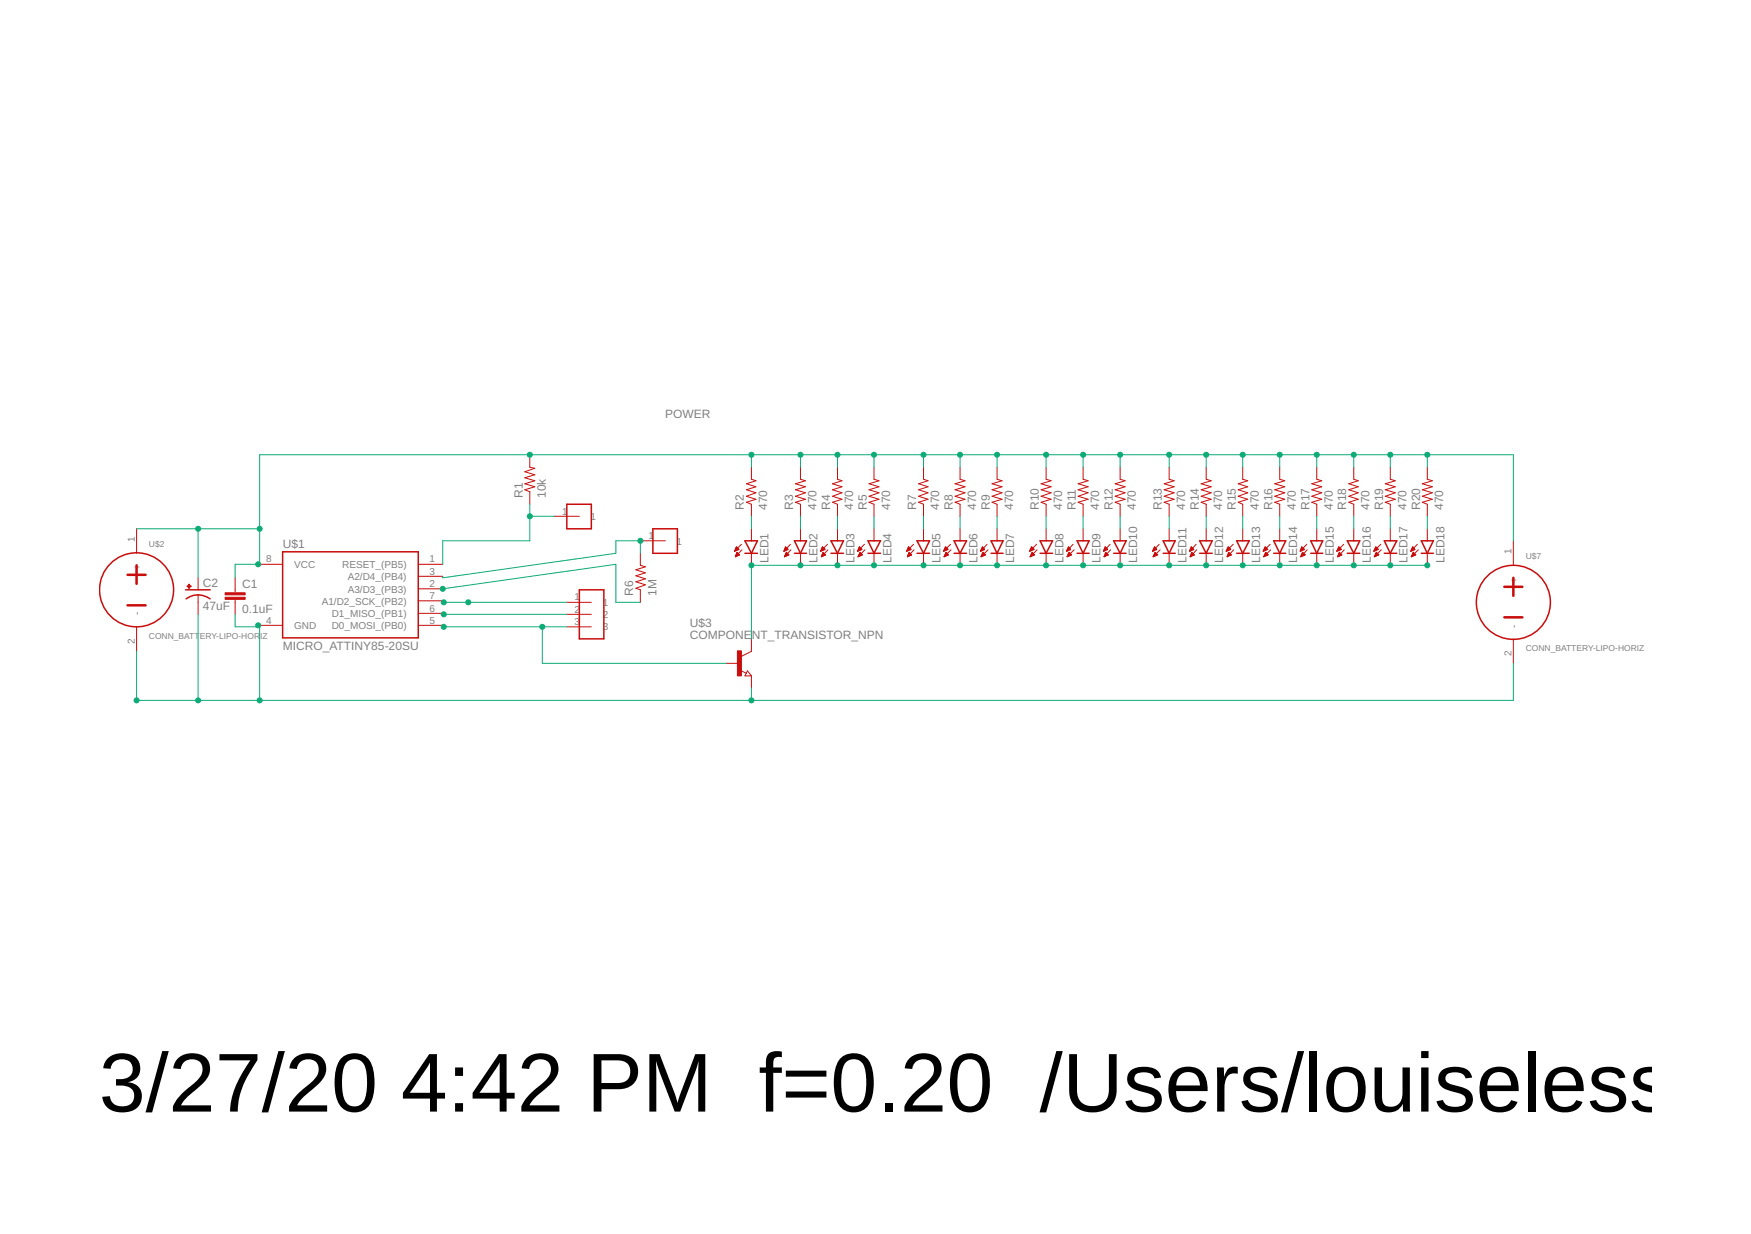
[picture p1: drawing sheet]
<?xml version="1.0" encoding="utf-8"?>
<!DOCTYPE eagle SYSTEM "eagle.dtd">
<eagle version="9.5.2">
<drawing>
<settings>
<setting alwaysvectorfont="no"/>
<setting verticaltext="up"/>
</settings>
<grid distance="0.1" unitdist="inch" unit="inch" style="lines" multiple="1" display="no" altdistance="0.01" altunitdist="inch" altunit="inch"/>
<schematic xreflabel="%F%N/%S.%C%R" xrefpart="/%S.%C%R">
<libraries>
<library name="homemade-hardware">
<symbols>
<symbol name="ATTINY85">
<wire x1="12.7" y1="-7.62" x2="-15.24" y2="-7.62" width="0.254" layer="94"/>
<wire x1="-15.24" y1="-7.62" x2="-15.24" y2="10.16" width="0.254" layer="94"/>
<wire x1="-15.24" y1="10.16" x2="12.7" y2="10.16" width="0.254" layer="94"/>
<wire x1="12.7" y1="10.16" x2="12.7" y2="-7.62" width="0.254" layer="94"/>
<text x="-15.24" y="10.922" size="1.778" layer="95">&gt;NAME</text>
<text x="-15.24" y="-10.16" size="1.778" layer="96">&gt;VALUE</text>
<pin name="A2/D4_(PB4)" x="17.78" y="5.08" length="middle" rot="R180"/>
<pin name="A3/D3_(PB3)" x="17.78" y="2.54" length="middle" rot="R180"/>
<pin name="RESET_(PB5)" x="17.78" y="7.62" length="middle" rot="R180"/>
<pin name="A1/D2_SCK_(PB2)" x="17.78" y="0" length="middle" rot="R180"/>
<pin name="D1_MISO_(PB1)" x="17.78" y="-2.54" length="middle" rot="R180"/>
<pin name="D0_MOSI_(PB0)" x="17.78" y="-5.08" length="middle" rot="R180"/>
<pin name="VCC" x="-20.32" y="7.62" length="middle" direction="pwr"/>
<pin name="GND" x="-20.32" y="-5.08" length="middle" direction="pwr"/>
</symbol>
<symbol name="RESISTOR">
<wire x1="-2.54" y1="0" x2="-2.159" y2="1.016" width="0.1524" layer="94"/>
<wire x1="-2.159" y1="1.016" x2="-1.524" y2="-1.016" width="0.1524" layer="94"/>
<wire x1="-1.524" y1="-1.016" x2="-0.889" y2="1.016" width="0.1524" layer="94"/>
<wire x1="-0.889" y1="1.016" x2="-0.254" y2="-1.016" width="0.1524" layer="94"/>
<wire x1="-0.254" y1="-1.016" x2="0.381" y2="1.016" width="0.1524" layer="94"/>
<wire x1="0.381" y1="1.016" x2="1.016" y2="-1.016" width="0.1524" layer="94"/>
<wire x1="1.016" y1="-1.016" x2="1.651" y2="1.016" width="0.1524" layer="94"/>
<wire x1="1.651" y1="1.016" x2="2.286" y2="-1.016" width="0.1524" layer="94"/>
<wire x1="2.286" y1="-1.016" x2="2.54" y2="0" width="0.1524" layer="94"/>
<text x="-3.81" y="1.4986" size="1.778" layer="95">&gt;NAME</text>
<text x="-3.81" y="-3.302" size="1.778" layer="96">&gt;VALUE</text>
<pin name="2" x="5.08" y="0" visible="off" length="short" direction="pas" swaplevel="1" rot="R180"/>
<pin name="1" x="-5.08" y="0" visible="off" length="short" direction="pas" swaplevel="1"/>
</symbol>
<symbol name="BATTERY">
<pin name="+" x="0" y="12.7" length="middle" rot="R270"/>
<pin name="-" x="0" y="-12.7" length="middle" rot="R90"/>
<circle x="0" y="0" radius="7.62" width="0.254" layer="94"/>
<wire x1="0" y1="5.08" x2="0" y2="1.27" width="0.508" layer="94"/>
<wire x1="-1.905" y1="-3.175" x2="1.905" y2="-3.175" width="0.508" layer="94"/>
<wire x1="-1.905" y1="3.175" x2="1.905" y2="3.175" width="0.508" layer="94"/>
<text x="2.54" y="8.89" size="1.27" layer="95">&gt;NAME</text>
<text x="2.54" y="-10.16" size="1.27" layer="96">&gt;VALUE</text>
</symbol>
<symbol name="CAP">
<wire x1="0" y1="2.54" x2="0" y2="2.032" width="0.1524" layer="94"/>
<wire x1="0" y1="0" x2="0" y2="0.508" width="0.1524" layer="94"/>
<text x="1.524" y="2.921" size="1.778" layer="95">&gt;NAME</text>
<text x="1.524" y="-2.159" size="1.778" layer="96">&gt;VALUE</text>
<rectangle x1="-2.032" y1="0.508" x2="2.032" y2="1.016" layer="94"/>
<rectangle x1="-2.032" y1="1.524" x2="2.032" y2="2.032" layer="94"/>
<pin name="1" x="0" y="5.08" visible="off" length="short" direction="pas" swaplevel="1" rot="R270"/>
<pin name="2" x="0" y="-2.54" visible="off" length="short" direction="pas" swaplevel="1" rot="R90"/>
</symbol>
<symbol name="CAP_POL">
<wire x1="-2.54" y1="0" x2="2.54" y2="0" width="0.254" layer="94"/>
<wire x1="0" y1="-1.016" x2="0" y2="-2.54" width="0.1524" layer="94"/>
<wire x1="0" y1="-1" x2="2.4892" y2="-1.8542" width="0.254" layer="94" curve="-37.878202" cap="flat"/>
<wire x1="-2.4669" y1="-1.8504" x2="0" y2="-1.0161" width="0.254" layer="94" curve="-37.376341" cap="flat"/>
<text x="1.016" y="0.635" size="1.778" layer="95">&gt;NAME</text>
<text x="1.016" y="-4.191" size="1.778" layer="96">&gt;VALUE</text>
<rectangle x1="-2.253" y1="0.668" x2="-1.364" y2="0.795" layer="94"/>
<rectangle x1="-1.872" y1="0.287" x2="-1.745" y2="1.176" layer="94"/>
<pin name="+" x="0" y="2.54" visible="off" length="short" direction="pas" swaplevel="1" rot="R270"/>
<pin name="-" x="0" y="-5.08" visible="off" length="short" direction="pas" swaplevel="1" rot="R90"/>
</symbol>
<symbol name="LED">
<wire x1="1.27" y1="0" x2="0" y2="-2.54" width="0.254" layer="94"/>
<wire x1="0" y1="-2.54" x2="-1.27" y2="0" width="0.254" layer="94"/>
<wire x1="1.27" y1="-2.54" x2="0" y2="-2.54" width="0.254" layer="94"/>
<wire x1="0" y1="-2.54" x2="-1.27" y2="-2.54" width="0.254" layer="94"/>
<wire x1="1.27" y1="0" x2="0" y2="0" width="0.254" layer="94"/>
<wire x1="0" y1="0" x2="-1.27" y2="0" width="0.254" layer="94"/>
<wire x1="-2.032" y1="-0.762" x2="-3.429" y2="-2.159" width="0.1524" layer="94"/>
<wire x1="-1.905" y1="-1.905" x2="-3.302" y2="-3.302" width="0.1524" layer="94"/>
<text x="3.556" y="-4.572" size="1.778" layer="95" rot="R90">&gt;NAME</text>
<text x="5.715" y="-4.572" size="1.778" layer="96" rot="R90">&gt;VALUE</text>
<pin name="C" x="0" y="-5.08" visible="off" length="short" direction="pas" rot="R90"/>
<pin name="A" x="0" y="2.54" visible="off" length="short" direction="pas" rot="R270"/>
<polygon width="0.1524" layer="94">
<vertex x="-3.429" y="-2.159"/>
<vertex x="-3.048" y="-1.27"/>
<vertex x="-2.54" y="-1.778"/>
</polygon>
<polygon width="0.1524" layer="94">
<vertex x="-3.302" y="-3.302"/>
<vertex x="-2.921" y="-2.413"/>
<vertex x="-2.413" y="-2.921"/>
</polygon>
</symbol>
<symbol name="NPN">
<wire x1="2.54" y1="2.54" x2="0.508" y2="1.524" width="0.1524" layer="94"/>
<wire x1="1.778" y1="-1.524" x2="2.54" y2="-2.54" width="0.1524" layer="94"/>
<wire x1="2.54" y1="-2.54" x2="1.27" y2="-2.54" width="0.1524" layer="94"/>
<wire x1="1.27" y1="-2.54" x2="1.778" y2="-1.524" width="0.1524" layer="94"/>
<wire x1="1.54" y1="-2.0399" x2="0.3081" y2="-1.4239" width="0.1524" layer="94"/>
<text x="-10.16" y="7.62" size="1.778" layer="95">&gt;NAME</text>
<text x="-10.16" y="5.08" size="1.778" layer="96">&gt;VALUE</text>
<rectangle x1="-0.254" y1="-2.54" x2="0.508" y2="2.54" layer="94"/>
<pin name="B" x="-2.54" y="0" visible="off" length="short" direction="pas"/>
<pin name="E" x="2.54" y="-5.08" visible="off" length="short" direction="pas" rot="R90"/>
<pin name="C" x="2.54" y="5.08" visible="off" length="short" direction="pas" rot="R270"/>
</symbol>
<symbol name="HEADER-1">
<pin name="1" x="5.08" y="0" length="middle" rot="R180"/>
<wire x1="2.54" y1="2.54" x2="-2.54" y2="2.54" width="0.254" layer="94"/>
<wire x1="-2.54" y1="2.54" x2="-2.54" y2="-2.54" width="0.254" layer="94"/>
<wire x1="-2.54" y1="-2.54" x2="2.54" y2="-2.54" width="0.254" layer="94"/>
<wire x1="2.54" y1="-2.54" x2="2.54" y2="2.54" width="0.254" layer="94"/>
</symbol>
<symbol name="HEADER-3">
<pin name="1" x="5.08" y="0" length="middle" rot="R180"/>
<pin name="2" x="5.08" y="2.54" length="middle" rot="R180"/>
<pin name="3" x="5.08" y="5.08" length="middle" rot="R180"/>
<wire x1="2.54" y1="7.62" x2="-2.54" y2="7.62" width="0.254" layer="94"/>
<wire x1="-2.54" y1="7.62" x2="-2.54" y2="-2.54" width="0.254" layer="94"/>
<wire x1="-2.54" y1="-2.54" x2="2.54" y2="-2.54" width="0.254" layer="94"/>
<wire x1="2.54" y1="-2.54" x2="2.54" y2="7.62" width="0.254" layer="94"/>
</symbol>
</symbols>
<devicesets>
<deviceset name="MICRO_ATTINY85">
<gates>
<gate name="G$1" symbol="ATTINY85" x="0" y="0"/>
</gates>
<devices>
<device name="-20SU" package="SOIC8">
<connects>
<connect gate="G$1" pin="A1/D2_SCK_(PB2)" pad="7"/>
<connect gate="G$1" pin="A2/D4_(PB4)" pad="3"/>
<connect gate="G$1" pin="A3/D3_(PB3)" pad="2"/>
<connect gate="G$1" pin="D0_MOSI_(PB0)" pad="5"/>
<connect gate="G$1" pin="D1_MISO_(PB1)" pad="6"/>
<connect gate="G$1" pin="GND" pad="4"/>
<connect gate="G$1" pin="RESET_(PB5)" pad="1"/>
<connect gate="G$1" pin="VCC" pad="8"/>
</connects>
<technologies>
<technology name=""/>
</technologies>
</device>
</devices>
</deviceset>
<deviceset name="COMPONENT_RESISTOR" prefix="R" uservalue="yes">
<gates>
<gate name="G$1" symbol="RESISTOR" x="0" y="0"/>
</gates>
<devices>
<device name="-0603" package="0603-RES">
<connects>
<connect gate="G$1" pin="1" pad="1"/>
<connect gate="G$1" pin="2" pad="2"/>
</connects>
<technologies>
<technology name=""/>
</technologies>
</device>
<device name="-0805" package="0805">
<connects>
<connect gate="G$1" pin="1" pad="1"/>
<connect gate="G$1" pin="2" pad="2"/>
</connects>
<technologies>
<technology name=""/>
</technologies>
</device>
</devices>
</deviceset>
<deviceset name="CONN_BATTERY">
<gates>
<gate name="G$1" symbol="BATTERY" x="0" y="0"/>
</gates>
<devices>
<device name="-COIN" package="CR2032-SMD">
<connects>
<connect gate="G$1" pin="+" pad="+1 +2"/>
<connect gate="G$1" pin="-" pad="-"/>
</connects>
<technologies>
<technology name="">
<attribute name="PN" value="BAT-HLD-001-TR" constant="no"/>
</technology>
</technologies>
</device>
<device name="-LIPO-HORIZ" package="JST-PH-2-SMT-RA">
<connects>
<connect gate="G$1" pin="+" pad="1"/>
<connect gate="G$1" pin="-" pad="2"/>
</connects>
<technologies>
<technology name=""/>
</technologies>
</device>
</devices>
</deviceset>
<deviceset name="COMPONENT_CAP" prefix="C" uservalue="yes">
<gates>
<gate name="G$1" symbol="CAP" x="0" y="0"/>
</gates>
<devices>
<device name="0603-CAP" package="0603-CAP">
<connects>
<connect gate="G$1" pin="1" pad="1"/>
<connect gate="G$1" pin="2" pad="2"/>
</connects>
<technologies>
<technology name=""/>
</technologies>
</device>
<device name="-0805" package="0805">
<connects>
<connect gate="G$1" pin="1" pad="1"/>
<connect gate="G$1" pin="2" pad="2"/>
</connects>
<technologies>
<technology name=""/>
</technologies>
</device>
</devices>
</deviceset>
<deviceset name="COMPONENT_CAP_POL" prefix="C" uservalue="yes">
<gates>
<gate name="G$1" symbol="CAP_POL" x="0" y="0"/>
</gates>
<devices>
<device name="-6.3MM" package="CAP_RADIAL_CAN_10MM">
<connects>
<connect gate="G$1" pin="+" pad="+"/>
<connect gate="G$1" pin="-" pad="-"/>
</connects>
<technologies>
<technology name=""/>
</technologies>
</device>
<device name="-10MM" package="CAP_RADIAL_CAN_8MM">
<connects>
<connect gate="G$1" pin="+" pad="+"/>
<connect gate="G$1" pin="-" pad="-"/>
</connects>
<technologies>
<technology name=""/>
</technologies>
</device>
<device name="-8MM" package="CAP_RADIAL_CAN_6.3MM">
<connects>
<connect gate="G$1" pin="+" pad="+"/>
<connect gate="G$1" pin="-" pad="-"/>
</connects>
<technologies>
<technology name=""/>
</technologies>
</device>
</devices>
</deviceset>
<deviceset name="LED" prefix="LED" uservalue="yes">
<gates>
<gate name="G$1" symbol="LED" x="0" y="0"/>
</gates>
<devices>
<device name="0603" package="LED-0603">
<connects>
<connect gate="G$1" pin="A" pad="A"/>
<connect gate="G$1" pin="C" pad="C"/>
</connects>
<technologies>
<technology name=""/>
</technologies>
</device>
<device name="-0805" package="CHIP-LED0805">
<connects>
<connect gate="G$1" pin="A" pad="A"/>
<connect gate="G$1" pin="C" pad="C"/>
</connects>
<technologies>
<technology name=""/>
</technologies>
</device>
</devices>
</deviceset>
<deviceset name="COMPONENT_TRANSISTOR_NPN">
<gates>
<gate name="G$1" symbol="NPN" x="0" y="0"/>
</gates>
<devices>
<device name="" package="SOT23">
<connects>
<connect gate="G$1" pin="B" pad="1"/>
<connect gate="G$1" pin="C" pad="3"/>
<connect gate="G$1" pin="E" pad="2"/>
</connects>
<technologies>
<technology name="">
<attribute name="PN" value="BSS806NH6327XTSA1" constant="no"/>
</technology>
</technologies>
</device>
</devices>
</deviceset>
<deviceset name="HEADER-1">
<gates>
<gate name="G$1" symbol="HEADER-1" x="0" y="0"/>
</gates>
<devices>
<device name="-DIP" package="HEADER-1-DIP">
<connects>
<connect gate="G$1" pin="1" pad="1"/>
</connects>
<technologies>
<technology name=""/>
</technologies>
</device>
<device name="-TESTPOINT" package="TESTPOINT-1">
<connects>
<connect gate="G$1" pin="1" pad="1"/>
</connects>
<technologies>
<technology name=""/>
</technologies>
</device>
<device name="-HORIZONTAL" package="HEADER-1-HORIZONTAL">
<connects>
<connect gate="G$1" pin="1" pad="1"/>
</connects>
<technologies>
<technology name=""/>
</technologies>
</device>
</devices>
</deviceset>
<deviceset name="HEADER-3">
<gates>
<gate name="G$1" symbol="HEADER-3" x="0" y="0"/>
</gates>
<devices>
<device name="-DIP" package="HEADER-3-DIP">
<connects>
<connect gate="G$1" pin="1" pad="1"/>
<connect gate="G$1" pin="2" pad="2"/>
<connect gate="G$1" pin="3" pad="3"/>
</connects>
<technologies>
<technology name=""/>
</technologies>
</device>
<device name="-TESTPOINT" package="TESTPOINT-3">
<connects>
<connect gate="G$1" pin="1" pad="1"/>
<connect gate="G$1" pin="2" pad="2"/>
<connect gate="G$1" pin="3" pad="3"/>
</connects>
<technologies>
<technology name=""/>
</technologies>
</device>
<device name="-VERTICAL" package="HEADER-3-VERTICAL">
<connects>
<connect gate="G$1" pin="1" pad="1"/>
<connect gate="G$1" pin="2" pad="2"/>
<connect gate="G$1" pin="3" pad="3"/>
</connects>
<technologies>
<technology name=""/>
</technologies>
</device>
<device name="-HORIZONTAL" package="HEADER-3-HORIZONTAL">
<connects>
<connect gate="G$1" pin="1" pad="1"/>
<connect gate="G$1" pin="2" pad="2"/>
<connect gate="G$1" pin="3" pad="3"/>
</connects>
<technologies>
<technology name=""/>
</technologies>
</device>
</devices>
</deviceset>
</devicesets>
</library>
</libraries>
<attributes>
</attributes>
<variantdefs>
</variantdefs>
<classes>
<class number="0" name="default" width="0" drill="0">
</class>
</classes>
<parts>
<part name="U$1" library="homemade-hardware" deviceset="MICRO_ATTINY85" device="-20SU"/>
<part name="R1" library="homemade-hardware" deviceset="COMPONENT_RESISTOR" device="-0805" value="10k"/>
<part name="U$2" library="homemade-hardware" deviceset="CONN_BATTERY" device="-LIPO-HORIZ"/>
<part name="C1" library="homemade-hardware" deviceset="COMPONENT_CAP" device="-0805" value="0.1uF"/>
<part name="C2" library="homemade-hardware" deviceset="COMPONENT_CAP_POL" device="-10MM" value="47uF"/>
<part name="LED1" library="homemade-hardware" deviceset="LED" device="-0805"/>
<part name="R2" library="homemade-hardware" deviceset="COMPONENT_RESISTOR" device="-0805" value="470"/>
<part name="U$3" library="homemade-hardware" deviceset="COMPONENT_TRANSISTOR_NPN" device=""/>
<part name="R3" library="homemade-hardware" deviceset="COMPONENT_RESISTOR" device="-0805" value="470"/>
<part name="R4" library="homemade-hardware" deviceset="COMPONENT_RESISTOR" device="-0805" value="470"/>
<part name="R5" library="homemade-hardware" deviceset="COMPONENT_RESISTOR" device="-0805" value="470"/>
<part name="LED2" library="homemade-hardware" deviceset="LED" device="-0805"/>
<part name="LED3" library="homemade-hardware" deviceset="LED" device="-0805"/>
<part name="LED4" library="homemade-hardware" deviceset="LED" device="-0805"/>
<part name="R6" library="homemade-hardware" deviceset="COMPONENT_RESISTOR" device="-0805" value="1M"/>
<part name="U$4" library="homemade-hardware" deviceset="HEADER-1" device="-TESTPOINT"/>
<part name="U$5" library="homemade-hardware" deviceset="HEADER-1" device="-TESTPOINT"/>
<part name="U$6" library="homemade-hardware" deviceset="HEADER-3" device="-TESTPOINT"/>
<part name="R7" library="homemade-hardware" deviceset="COMPONENT_RESISTOR" device="-0805" value="470"/>
<part name="R8" library="homemade-hardware" deviceset="COMPONENT_RESISTOR" device="-0805" value="470"/>
<part name="R9" library="homemade-hardware" deviceset="COMPONENT_RESISTOR" device="-0805" value="470"/>
<part name="LED5" library="homemade-hardware" deviceset="LED" device="-0805"/>
<part name="LED6" library="homemade-hardware" deviceset="LED" device="-0805"/>
<part name="LED7" library="homemade-hardware" deviceset="LED" device="-0805"/>
<part name="R10" library="homemade-hardware" deviceset="COMPONENT_RESISTOR" device="-0805" value="470"/>
<part name="R11" library="homemade-hardware" deviceset="COMPONENT_RESISTOR" device="-0805" value="470"/>
<part name="R12" library="homemade-hardware" deviceset="COMPONENT_RESISTOR" device="-0805" value="470"/>
<part name="LED8" library="homemade-hardware" deviceset="LED" device="-0805"/>
<part name="LED9" library="homemade-hardware" deviceset="LED" device="-0805"/>
<part name="LED10" library="homemade-hardware" deviceset="LED" device="-0805"/>
<part name="R13" library="homemade-hardware" deviceset="COMPONENT_RESISTOR" device="-0805" value="470"/>
<part name="R14" library="homemade-hardware" deviceset="COMPONENT_RESISTOR" device="-0805" value="470"/>
<part name="R15" library="homemade-hardware" deviceset="COMPONENT_RESISTOR" device="-0805" value="470"/>
<part name="LED11" library="homemade-hardware" deviceset="LED" device="-0805"/>
<part name="LED12" library="homemade-hardware" deviceset="LED" device="-0805"/>
<part name="LED13" library="homemade-hardware" deviceset="LED" device="-0805"/>
<part name="U$7" library="homemade-hardware" deviceset="CONN_BATTERY" device="-LIPO-HORIZ"/>
<part name="R16" library="homemade-hardware" deviceset="COMPONENT_RESISTOR" device="-0805" value="470"/>
<part name="LED14" library="homemade-hardware" deviceset="LED" device="-0805"/>
<part name="R17" library="homemade-hardware" deviceset="COMPONENT_RESISTOR" device="-0805" value="470"/>
<part name="LED15" library="homemade-hardware" deviceset="LED" device="-0805"/>
<part name="R18" library="homemade-hardware" deviceset="COMPONENT_RESISTOR" device="-0805" value="470"/>
<part name="LED16" library="homemade-hardware" deviceset="LED" device="-0805"/>
<part name="R19" library="homemade-hardware" deviceset="COMPONENT_RESISTOR" device="-0805" value="470"/>
<part name="LED17" library="homemade-hardware" deviceset="LED" device="-0805"/>
<part name="R20" library="homemade-hardware" deviceset="COMPONENT_RESISTOR" device="-0805" value="470"/>
<part name="LED18" library="homemade-hardware" deviceset="LED" device="-0805"/>
</parts>
<sheets>
<sheet>
<plain>
</plain>
<instances>
<instance part="U$1" gate="G$1" x="9.906" y="122.174" smashed="yes">
<attribute name="NAME" x="-5.334" y="133.096" size="1.778" layer="95"/>
<attribute name="VALUE" x="-5.334" y="112.014" size="1.778" layer="96"/>
</instance>
<instance part="R1" gate="G$1" x="45.72" y="147.32" smashed="yes" rot="R90">
<attribute name="NAME" x="44.2214" y="143.51" size="1.778" layer="95" rot="R90"/>
<attribute name="VALUE" x="49.022" y="143.51" size="1.778" layer="96" rot="R90"/>
</instance>
<instance part="U$2" gate="G$1" x="-35.56" y="124.46" smashed="yes">
<attribute name="NAME" x="-33.02" y="133.35" size="1.27" layer="95"/>
<attribute name="VALUE" x="-33.02" y="114.3" size="1.27" layer="96"/>
</instance>
<instance part="C1" gate="G$1" x="-15.24" y="121.92" smashed="yes">
<attribute name="NAME" x="-13.716" y="124.841" size="1.778" layer="95"/>
<attribute name="VALUE" x="-13.716" y="119.761" size="1.778" layer="96"/>
</instance>
<instance part="C2" gate="G$1" x="-22.86" y="124.46" smashed="yes">
<attribute name="NAME" x="-21.844" y="125.095" size="1.778" layer="95"/>
<attribute name="VALUE" x="-21.844" y="120.269" size="1.778" layer="96"/>
</instance>
<instance part="LED1" gate="G$1" x="91.44" y="134.62" smashed="yes">
<attribute name="NAME" x="94.996" y="130.048" size="1.778" layer="95" rot="R90"/>
<attribute name="VALUE" x="97.155" y="130.048" size="1.778" layer="96" rot="R90"/>
</instance>
<instance part="R2" gate="G$1" x="91.44" y="144.78" smashed="yes" rot="R90">
<attribute name="NAME" x="89.9414" y="140.97" size="1.778" layer="95" rot="R90"/>
<attribute name="VALUE" x="94.742" y="140.97" size="1.778" layer="96" rot="R90"/>
</instance>
<instance part="U$3" gate="G$1" x="88.9" y="109.22" smashed="yes">
<attribute name="NAME" x="78.74" y="116.84" size="1.778" layer="95"/>
<attribute name="VALUE" x="78.74" y="114.3" size="1.778" layer="96"/>
</instance>
<instance part="R3" gate="G$1" x="101.6" y="144.78" smashed="yes" rot="R90">
<attribute name="NAME" x="100.1014" y="140.97" size="1.778" layer="95" rot="R90"/>
<attribute name="VALUE" x="104.902" y="140.97" size="1.778" layer="96" rot="R90"/>
</instance>
<instance part="R4" gate="G$1" x="109.22" y="144.78" smashed="yes" rot="R90">
<attribute name="NAME" x="107.7214" y="140.97" size="1.778" layer="95" rot="R90"/>
<attribute name="VALUE" x="112.522" y="140.97" size="1.778" layer="96" rot="R90"/>
</instance>
<instance part="R5" gate="G$1" x="116.84" y="144.78" smashed="yes" rot="R90">
<attribute name="NAME" x="115.3414" y="140.97" size="1.778" layer="95" rot="R90"/>
<attribute name="VALUE" x="120.142" y="140.97" size="1.778" layer="96" rot="R90"/>
</instance>
<instance part="LED2" gate="G$1" x="101.6" y="134.62" smashed="yes">
<attribute name="NAME" x="105.156" y="130.048" size="1.778" layer="95" rot="R90"/>
<attribute name="VALUE" x="107.315" y="130.048" size="1.778" layer="96" rot="R90"/>
</instance>
<instance part="LED3" gate="G$1" x="109.22" y="134.62" smashed="yes">
<attribute name="NAME" x="112.776" y="130.048" size="1.778" layer="95" rot="R90"/>
<attribute name="VALUE" x="114.935" y="130.048" size="1.778" layer="96" rot="R90"/>
</instance>
<instance part="LED4" gate="G$1" x="116.84" y="134.62" smashed="yes">
<attribute name="NAME" x="120.396" y="130.048" size="1.778" layer="95" rot="R90"/>
<attribute name="VALUE" x="122.555" y="130.048" size="1.778" layer="96" rot="R90"/>
</instance>
<instance part="R6" gate="G$1" x="68.58" y="127" smashed="yes" rot="R90">
<attribute name="NAME" x="67.0814" y="123.19" size="1.778" layer="95" rot="R90"/>
<attribute name="VALUE" x="71.882" y="123.19" size="1.778" layer="96" rot="R90"/>
</instance>
<instance part="U$4" gate="G$1" x="73.66" y="134.62" smashed="yes" rot="R180"/>
<instance part="U$5" gate="G$1" x="55.88" y="139.7" smashed="yes" rot="R180"/>
<instance part="U$6" gate="G$1" x="58.42" y="121.92" smashed="yes" rot="R180"/>
<instance part="R7" gate="G$1" x="127" y="144.78" smashed="yes" rot="R90">
<attribute name="NAME" x="125.5014" y="140.97" size="1.778" layer="95" rot="R90"/>
<attribute name="VALUE" x="130.302" y="140.97" size="1.778" layer="96" rot="R90"/>
</instance>
<instance part="R8" gate="G$1" x="134.62" y="144.78" smashed="yes" rot="R90">
<attribute name="NAME" x="133.1214" y="140.97" size="1.778" layer="95" rot="R90"/>
<attribute name="VALUE" x="137.922" y="140.97" size="1.778" layer="96" rot="R90"/>
</instance>
<instance part="R9" gate="G$1" x="142.24" y="144.78" smashed="yes" rot="R90">
<attribute name="NAME" x="140.7414" y="140.97" size="1.778" layer="95" rot="R90"/>
<attribute name="VALUE" x="145.542" y="140.97" size="1.778" layer="96" rot="R90"/>
</instance>
<instance part="LED5" gate="G$1" x="127" y="134.62" smashed="yes">
<attribute name="NAME" x="130.556" y="130.048" size="1.778" layer="95" rot="R90"/>
<attribute name="VALUE" x="132.715" y="130.048" size="1.778" layer="96" rot="R90"/>
</instance>
<instance part="LED6" gate="G$1" x="134.62" y="134.62" smashed="yes">
<attribute name="NAME" x="138.176" y="130.048" size="1.778" layer="95" rot="R90"/>
<attribute name="VALUE" x="140.335" y="130.048" size="1.778" layer="96" rot="R90"/>
</instance>
<instance part="LED7" gate="G$1" x="142.24" y="134.62" smashed="yes">
<attribute name="NAME" x="145.796" y="130.048" size="1.778" layer="95" rot="R90"/>
<attribute name="VALUE" x="147.955" y="130.048" size="1.778" layer="96" rot="R90"/>
</instance>
<instance part="R10" gate="G$1" x="152.4" y="144.78" smashed="yes" rot="R90">
<attribute name="NAME" x="150.9014" y="140.97" size="1.778" layer="95" rot="R90"/>
<attribute name="VALUE" x="155.702" y="140.97" size="1.778" layer="96" rot="R90"/>
</instance>
<instance part="R11" gate="G$1" x="160.02" y="144.78" smashed="yes" rot="R90">
<attribute name="NAME" x="158.5214" y="140.97" size="1.778" layer="95" rot="R90"/>
<attribute name="VALUE" x="163.322" y="140.97" size="1.778" layer="96" rot="R90"/>
</instance>
<instance part="R12" gate="G$1" x="167.64" y="144.78" smashed="yes" rot="R90">
<attribute name="NAME" x="166.1414" y="140.97" size="1.778" layer="95" rot="R90"/>
<attribute name="VALUE" x="170.942" y="140.97" size="1.778" layer="96" rot="R90"/>
</instance>
<instance part="LED8" gate="G$1" x="152.4" y="134.62" smashed="yes">
<attribute name="NAME" x="155.956" y="130.048" size="1.778" layer="95" rot="R90"/>
<attribute name="VALUE" x="158.115" y="130.048" size="1.778" layer="96" rot="R90"/>
</instance>
<instance part="LED9" gate="G$1" x="160.02" y="134.62" smashed="yes">
<attribute name="NAME" x="163.576" y="130.048" size="1.778" layer="95" rot="R90"/>
<attribute name="VALUE" x="165.735" y="130.048" size="1.778" layer="96" rot="R90"/>
</instance>
<instance part="LED10" gate="G$1" x="167.64" y="134.62" smashed="yes">
<attribute name="NAME" x="171.196" y="130.048" size="1.778" layer="95" rot="R90"/>
<attribute name="VALUE" x="173.355" y="130.048" size="1.778" layer="96" rot="R90"/>
</instance>
<instance part="R13" gate="G$1" x="177.8" y="144.78" smashed="yes" rot="R90">
<attribute name="NAME" x="176.3014" y="140.97" size="1.778" layer="95" rot="R90"/>
<attribute name="VALUE" x="181.102" y="140.97" size="1.778" layer="96" rot="R90"/>
</instance>
<instance part="R14" gate="G$1" x="185.42" y="144.78" smashed="yes" rot="R90">
<attribute name="NAME" x="183.9214" y="140.97" size="1.778" layer="95" rot="R90"/>
<attribute name="VALUE" x="188.722" y="140.97" size="1.778" layer="96" rot="R90"/>
</instance>
<instance part="R15" gate="G$1" x="193.04" y="144.78" smashed="yes" rot="R90">
<attribute name="NAME" x="191.5414" y="140.97" size="1.778" layer="95" rot="R90"/>
<attribute name="VALUE" x="196.342" y="140.97" size="1.778" layer="96" rot="R90"/>
</instance>
<instance part="LED11" gate="G$1" x="177.8" y="134.62" smashed="yes">
<attribute name="NAME" x="181.356" y="130.048" size="1.778" layer="95" rot="R90"/>
<attribute name="VALUE" x="183.515" y="130.048" size="1.778" layer="96" rot="R90"/>
</instance>
<instance part="LED12" gate="G$1" x="185.42" y="134.62" smashed="yes">
<attribute name="NAME" x="188.976" y="130.048" size="1.778" layer="95" rot="R90"/>
<attribute name="VALUE" x="191.135" y="130.048" size="1.778" layer="96" rot="R90"/>
</instance>
<instance part="LED13" gate="G$1" x="193.04" y="134.62" smashed="yes">
<attribute name="NAME" x="196.596" y="130.048" size="1.778" layer="95" rot="R90"/>
<attribute name="VALUE" x="198.755" y="130.048" size="1.778" layer="96" rot="R90"/>
</instance>
<instance part="U$7" gate="G$1" x="248.92" y="121.92" smashed="yes">
<attribute name="NAME" x="251.46" y="130.81" size="1.27" layer="95"/>
<attribute name="VALUE" x="251.46" y="111.76" size="1.27" layer="96"/>
</instance>
<instance part="R16" gate="G$1" x="200.66" y="144.78" smashed="yes" rot="R90">
<attribute name="NAME" x="199.1614" y="140.97" size="1.778" layer="95" rot="R90"/>
<attribute name="VALUE" x="203.962" y="140.97" size="1.778" layer="96" rot="R90"/>
</instance>
<instance part="LED14" gate="G$1" x="200.66" y="134.62" smashed="yes">
<attribute name="NAME" x="204.216" y="130.048" size="1.778" layer="95" rot="R90"/>
<attribute name="VALUE" x="206.375" y="130.048" size="1.778" layer="96" rot="R90"/>
</instance>
<instance part="R17" gate="G$1" x="208.28" y="144.78" smashed="yes" rot="R90">
<attribute name="NAME" x="206.7814" y="140.97" size="1.778" layer="95" rot="R90"/>
<attribute name="VALUE" x="211.582" y="140.97" size="1.778" layer="96" rot="R90"/>
</instance>
<instance part="LED15" gate="G$1" x="208.28" y="134.62" smashed="yes">
<attribute name="NAME" x="211.836" y="130.048" size="1.778" layer="95" rot="R90"/>
<attribute name="VALUE" x="213.995" y="130.048" size="1.778" layer="96" rot="R90"/>
</instance>
<instance part="R18" gate="G$1" x="215.9" y="144.78" smashed="yes" rot="R90">
<attribute name="NAME" x="214.4014" y="140.97" size="1.778" layer="95" rot="R90"/>
<attribute name="VALUE" x="219.202" y="140.97" size="1.778" layer="96" rot="R90"/>
</instance>
<instance part="LED16" gate="G$1" x="215.9" y="134.62" smashed="yes">
<attribute name="NAME" x="219.456" y="130.048" size="1.778" layer="95" rot="R90"/>
<attribute name="VALUE" x="221.615" y="130.048" size="1.778" layer="96" rot="R90"/>
</instance>
<instance part="R19" gate="G$1" x="223.52" y="144.78" smashed="yes" rot="R90">
<attribute name="NAME" x="222.0214" y="140.97" size="1.778" layer="95" rot="R90"/>
<attribute name="VALUE" x="226.822" y="140.97" size="1.778" layer="96" rot="R90"/>
</instance>
<instance part="LED17" gate="G$1" x="223.52" y="134.62" smashed="yes">
<attribute name="NAME" x="227.076" y="130.048" size="1.778" layer="95" rot="R90"/>
<attribute name="VALUE" x="229.235" y="130.048" size="1.778" layer="96" rot="R90"/>
</instance>
<instance part="R20" gate="G$1" x="231.14" y="144.78" smashed="yes" rot="R90">
<attribute name="NAME" x="229.6414" y="140.97" size="1.778" layer="95" rot="R90"/>
<attribute name="VALUE" x="234.442" y="140.97" size="1.778" layer="96" rot="R90"/>
</instance>
<instance part="LED18" gate="G$1" x="231.14" y="134.62" smashed="yes">
<attribute name="NAME" x="234.696" y="130.048" size="1.778" layer="95" rot="R90"/>
<attribute name="VALUE" x="236.855" y="130.048" size="1.778" layer="96" rot="R90"/>
</instance>
</instances>
<busses>
</busses>
<nets>
<net name="POWER" class="0">
<segment>
<pinref part="R1" gate="G$1" pin="2"/>
<wire x1="45.72" y1="152.4" x2="-10.16" y2="152.4" width="0.1524" layer="91"/>
<pinref part="U$2" gate="G$1" pin="+"/>
<wire x1="-35.56" y1="137.16" x2="-22.86" y2="137.16" width="0.1524" layer="91"/>
<pinref part="U$1" gate="G$1" pin="VCC"/>
<wire x1="-22.86" y1="137.16" x2="-10.16" y2="137.16" width="0.1524" layer="91"/>
<wire x1="-10.16" y1="137.16" x2="-10.16" y2="129.794" width="0.1524" layer="91"/>
<wire x1="-10.16" y1="129.794" x2="-10.414" y2="129.794" width="0.1524" layer="91"/>
<wire x1="-10.16" y1="152.4" x2="-10.16" y2="137.16" width="0.1524" layer="91"/>
<junction x="-10.16" y="137.16"/>
<pinref part="C1" gate="G$1" pin="1"/>
<wire x1="-15.24" y1="127" x2="-15.24" y2="129.794" width="0.1524" layer="91"/>
<wire x1="-15.24" y1="129.794" x2="-10.414" y2="129.794" width="0.1524" layer="91"/>
<junction x="-10.414" y="129.794"/>
<pinref part="C2" gate="G$1" pin="+"/>
<wire x1="-22.86" y1="127" x2="-22.86" y2="137.16" width="0.1524" layer="91"/>
<junction x="-22.86" y="137.16"/>
<junction x="45.72" y="152.4"/>
<wire x1="45.72" y1="152.4" x2="91.44" y2="152.4" width="0.1524" layer="91"/>
<pinref part="R2" gate="G$1" pin="2"/>
<wire x1="91.44" y1="152.4" x2="91.44" y2="149.86" width="0.1524" layer="91"/>
<wire x1="91.44" y1="152.4" x2="101.6" y2="152.4" width="0.1524" layer="91"/>
<junction x="91.44" y="152.4"/>
<pinref part="R5" gate="G$1" pin="2"/>
<wire x1="101.6" y1="152.4" x2="109.22" y2="152.4" width="0.1524" layer="91"/>
<wire x1="109.22" y1="152.4" x2="116.84" y2="152.4" width="0.1524" layer="91"/>
<wire x1="116.84" y1="152.4" x2="116.84" y2="149.86" width="0.1524" layer="91"/>
<pinref part="R4" gate="G$1" pin="2"/>
<wire x1="109.22" y1="149.86" x2="109.22" y2="152.4" width="0.1524" layer="91"/>
<junction x="109.22" y="152.4"/>
<pinref part="R3" gate="G$1" pin="2"/>
<wire x1="101.6" y1="149.86" x2="101.6" y2="152.4" width="0.1524" layer="91"/>
<junction x="101.6" y="152.4"/>
<wire x1="116.84" y1="152.4" x2="127" y2="152.4" width="0.1524" layer="91"/>
<pinref part="R9" gate="G$1" pin="2"/>
<wire x1="127" y1="152.4" x2="134.62" y2="152.4" width="0.1524" layer="91"/>
<wire x1="134.62" y1="152.4" x2="142.24" y2="152.4" width="0.1524" layer="91"/>
<wire x1="142.24" y1="152.4" x2="142.24" y2="149.86" width="0.1524" layer="91"/>
<pinref part="R8" gate="G$1" pin="2"/>
<wire x1="134.62" y1="149.86" x2="134.62" y2="152.4" width="0.1524" layer="91"/>
<junction x="134.62" y="152.4"/>
<pinref part="R7" gate="G$1" pin="2"/>
<wire x1="127" y1="149.86" x2="127" y2="152.4" width="0.1524" layer="91"/>
<junction x="127" y="152.4"/>
<junction x="116.84" y="152.4"/>
<wire x1="142.24" y1="152.4" x2="152.4" y2="152.4" width="0.1524" layer="91"/>
<pinref part="R12" gate="G$1" pin="2"/>
<wire x1="152.4" y1="152.4" x2="160.02" y2="152.4" width="0.1524" layer="91"/>
<wire x1="160.02" y1="152.4" x2="167.64" y2="152.4" width="0.1524" layer="91"/>
<wire x1="167.64" y1="152.4" x2="167.64" y2="149.86" width="0.1524" layer="91"/>
<pinref part="R11" gate="G$1" pin="2"/>
<wire x1="160.02" y1="149.86" x2="160.02" y2="152.4" width="0.1524" layer="91"/>
<junction x="160.02" y="152.4"/>
<pinref part="R10" gate="G$1" pin="2"/>
<wire x1="152.4" y1="149.86" x2="152.4" y2="152.4" width="0.1524" layer="91"/>
<junction x="152.4" y="152.4"/>
<junction x="142.24" y="152.4"/>
<wire x1="167.64" y1="152.4" x2="177.8" y2="152.4" width="0.1524" layer="91"/>
<pinref part="R15" gate="G$1" pin="2"/>
<wire x1="177.8" y1="152.4" x2="185.42" y2="152.4" width="0.1524" layer="91"/>
<wire x1="185.42" y1="152.4" x2="193.04" y2="152.4" width="0.1524" layer="91"/>
<wire x1="193.04" y1="152.4" x2="193.04" y2="149.86" width="0.1524" layer="91"/>
<pinref part="R14" gate="G$1" pin="2"/>
<wire x1="185.42" y1="149.86" x2="185.42" y2="152.4" width="0.1524" layer="91"/>
<junction x="185.42" y="152.4"/>
<pinref part="R13" gate="G$1" pin="2"/>
<wire x1="177.8" y1="149.86" x2="177.8" y2="152.4" width="0.1524" layer="91"/>
<junction x="177.8" y="152.4"/>
<junction x="167.64" y="152.4"/>
<junction x="193.04" y="152.4"/>
<label x="73.66" y="160.02" size="1.778" layer="95"/>
<pinref part="U$7" gate="G$1" pin="+"/>
<wire x1="248.92" y1="134.62" x2="248.92" y2="152.4" width="0.1524" layer="91"/>
<wire x1="248.92" y1="152.4" x2="231.14" y2="152.4" width="0.1524" layer="91"/>
<pinref part="R16" gate="G$1" pin="2"/>
<wire x1="231.14" y1="152.4" x2="223.52" y2="152.4" width="0.1524" layer="91"/>
<wire x1="223.52" y1="152.4" x2="215.9" y2="152.4" width="0.1524" layer="91"/>
<wire x1="215.9" y1="152.4" x2="208.28" y2="152.4" width="0.1524" layer="91"/>
<wire x1="208.28" y1="152.4" x2="200.66" y2="152.4" width="0.1524" layer="91"/>
<wire x1="200.66" y1="152.4" x2="193.04" y2="152.4" width="0.1524" layer="91"/>
<wire x1="200.66" y1="152.4" x2="200.66" y2="149.86" width="0.1524" layer="91"/>
<junction x="200.66" y="152.4"/>
<pinref part="R17" gate="G$1" pin="2"/>
<wire x1="208.28" y1="152.4" x2="208.28" y2="149.86" width="0.1524" layer="91"/>
<junction x="208.28" y="152.4"/>
<pinref part="R18" gate="G$1" pin="2"/>
<wire x1="215.9" y1="152.4" x2="215.9" y2="149.86" width="0.1524" layer="91"/>
<junction x="215.9" y="152.4"/>
<pinref part="R19" gate="G$1" pin="2"/>
<wire x1="223.52" y1="152.4" x2="223.52" y2="149.86" width="0.1524" layer="91"/>
<junction x="223.52" y="152.4"/>
<pinref part="R20" gate="G$1" pin="2"/>
<wire x1="231.14" y1="152.4" x2="231.14" y2="149.86" width="0.1524" layer="91"/>
<junction x="231.14" y="152.4"/>
</segment>
</net>
<net name="N$2" class="0">
<segment>
<pinref part="U$2" gate="G$1" pin="-"/>
<wire x1="-35.56" y1="111.76" x2="-35.56" y2="101.6" width="0.1524" layer="91"/>
<pinref part="U$1" gate="G$1" pin="GND"/>
<wire x1="-35.56" y1="101.6" x2="-22.86" y2="101.6" width="0.1524" layer="91"/>
<wire x1="-22.86" y1="101.6" x2="-10.16" y2="101.6" width="0.1524" layer="91"/>
<wire x1="-10.16" y1="101.6" x2="-10.16" y2="117.094" width="0.1524" layer="91"/>
<wire x1="-10.16" y1="117.094" x2="-10.414" y2="117.094" width="0.1524" layer="91"/>
<pinref part="C1" gate="G$1" pin="2"/>
<wire x1="-15.24" y1="119.38" x2="-15.24" y2="116.84" width="0.1524" layer="91"/>
<wire x1="-15.24" y1="116.84" x2="-10.414" y2="116.84" width="0.1524" layer="91"/>
<wire x1="-10.414" y1="116.84" x2="-10.414" y2="117.094" width="0.1524" layer="91"/>
<junction x="-10.414" y="117.094"/>
<pinref part="C2" gate="G$1" pin="-"/>
<wire x1="-22.86" y1="119.38" x2="-22.86" y2="101.6" width="0.1524" layer="91"/>
<junction x="-22.86" y="101.6"/>
<junction x="-35.56" y="101.6"/>
<pinref part="U$3" gate="G$1" pin="E"/>
<wire x1="91.44" y1="104.14" x2="91.44" y2="101.6" width="0.1524" layer="91"/>
<wire x1="91.44" y1="101.6" x2="-10.16" y2="101.6" width="0.1524" layer="91"/>
<junction x="-10.16" y="101.6"/>
<wire x1="91.44" y1="101.6" x2="248.92" y2="101.6" width="0.1524" layer="91"/>
<junction x="91.44" y="101.6"/>
<pinref part="U$7" gate="G$1" pin="-"/>
<wire x1="248.92" y1="101.6" x2="248.92" y2="109.22" width="0.1524" layer="91"/>
</segment>
</net>
<net name="N$6" class="0">
<segment>
<pinref part="U$3" gate="G$1" pin="C"/>
<wire x1="91.44" y1="114.3" x2="91.44" y2="129.54" width="0.1524" layer="91"/>
<pinref part="LED1" gate="G$1" pin="C"/>
<pinref part="LED2" gate="G$1" pin="C"/>
<wire x1="101.6" y1="129.54" x2="91.44" y2="129.54" width="0.1524" layer="91"/>
<junction x="91.44" y="129.54"/>
<pinref part="LED3" gate="G$1" pin="C"/>
<wire x1="109.22" y1="129.54" x2="101.6" y2="129.54" width="0.1524" layer="91"/>
<junction x="101.6" y="129.54"/>
<pinref part="LED4" gate="G$1" pin="C"/>
<wire x1="109.22" y1="129.54" x2="116.84" y2="129.54" width="0.1524" layer="91"/>
<junction x="109.22" y="129.54"/>
<pinref part="LED5" gate="G$1" pin="C"/>
<wire x1="127" y1="129.54" x2="116.84" y2="129.54" width="0.1524" layer="91"/>
<pinref part="LED6" gate="G$1" pin="C"/>
<wire x1="134.62" y1="129.54" x2="127" y2="129.54" width="0.1524" layer="91"/>
<junction x="127" y="129.54"/>
<pinref part="LED7" gate="G$1" pin="C"/>
<wire x1="134.62" y1="129.54" x2="142.24" y2="129.54" width="0.1524" layer="91"/>
<junction x="134.62" y="129.54"/>
<junction x="116.84" y="129.54"/>
<pinref part="LED8" gate="G$1" pin="C"/>
<wire x1="152.4" y1="129.54" x2="142.24" y2="129.54" width="0.1524" layer="91"/>
<pinref part="LED9" gate="G$1" pin="C"/>
<wire x1="160.02" y1="129.54" x2="152.4" y2="129.54" width="0.1524" layer="91"/>
<junction x="152.4" y="129.54"/>
<pinref part="LED10" gate="G$1" pin="C"/>
<wire x1="160.02" y1="129.54" x2="167.64" y2="129.54" width="0.1524" layer="91"/>
<junction x="160.02" y="129.54"/>
<junction x="142.24" y="129.54"/>
<pinref part="LED11" gate="G$1" pin="C"/>
<wire x1="177.8" y1="129.54" x2="167.64" y2="129.54" width="0.1524" layer="91"/>
<pinref part="LED12" gate="G$1" pin="C"/>
<wire x1="185.42" y1="129.54" x2="177.8" y2="129.54" width="0.1524" layer="91"/>
<junction x="177.8" y="129.54"/>
<pinref part="LED13" gate="G$1" pin="C"/>
<wire x1="185.42" y1="129.54" x2="193.04" y2="129.54" width="0.1524" layer="91"/>
<junction x="185.42" y="129.54"/>
<junction x="167.64" y="129.54"/>
<junction x="193.04" y="129.54"/>
<pinref part="LED14" gate="G$1" pin="C"/>
<wire x1="193.04" y1="129.54" x2="200.66" y2="129.54" width="0.1524" layer="91"/>
<junction x="200.66" y="129.54"/>
<pinref part="LED15" gate="G$1" pin="C"/>
<wire x1="200.66" y1="129.54" x2="208.28" y2="129.54" width="0.1524" layer="91"/>
<junction x="208.28" y="129.54"/>
<pinref part="LED16" gate="G$1" pin="C"/>
<wire x1="208.28" y1="129.54" x2="215.9" y2="129.54" width="0.1524" layer="91"/>
<junction x="215.9" y="129.54"/>
<pinref part="LED17" gate="G$1" pin="C"/>
<wire x1="215.9" y1="129.54" x2="223.52" y2="129.54" width="0.1524" layer="91"/>
<junction x="223.52" y="129.54"/>
<pinref part="LED18" gate="G$1" pin="C"/>
<wire x1="223.52" y1="129.54" x2="231.14" y2="129.54" width="0.1524" layer="91"/>
<junction x="231.14" y="129.54"/>
</segment>
</net>
<net name="N$7" class="0">
<segment>
<pinref part="LED4" gate="G$1" pin="A"/>
<pinref part="R5" gate="G$1" pin="1"/>
<wire x1="116.84" y1="137.16" x2="116.84" y2="139.7" width="0.1524" layer="91"/>
</segment>
</net>
<net name="N$8" class="0">
<segment>
<pinref part="LED3" gate="G$1" pin="A"/>
<pinref part="R4" gate="G$1" pin="1"/>
<wire x1="109.22" y1="137.16" x2="109.22" y2="139.7" width="0.1524" layer="91"/>
</segment>
</net>
<net name="N$9" class="0">
<segment>
<pinref part="LED2" gate="G$1" pin="A"/>
<pinref part="R3" gate="G$1" pin="1"/>
<wire x1="101.6" y1="137.16" x2="101.6" y2="139.7" width="0.1524" layer="91"/>
</segment>
</net>
<net name="N$10" class="0">
<segment>
<pinref part="LED1" gate="G$1" pin="A"/>
<pinref part="R2" gate="G$1" pin="1"/>
<wire x1="91.44" y1="137.16" x2="91.44" y2="139.7" width="0.1524" layer="91"/>
</segment>
</net>
<net name="N$1" class="0">
<segment>
<pinref part="R1" gate="G$1" pin="1"/>
<wire x1="45.72" y1="142.24" x2="45.72" y2="139.7" width="0.1524" layer="91"/>
<pinref part="U$1" gate="G$1" pin="RESET_(PB5)"/>
<wire x1="45.72" y1="139.7" x2="45.72" y2="134.62" width="0.1524" layer="91"/>
<wire x1="45.72" y1="134.62" x2="27.686" y2="134.62" width="0.1524" layer="91"/>
<wire x1="27.686" y1="134.62" x2="27.686" y2="129.794" width="0.1524" layer="91"/>
<pinref part="U$5" gate="G$1" pin="1"/>
<wire x1="50.8" y1="139.7" x2="45.72" y2="139.7" width="0.1524" layer="91"/>
<junction x="45.72" y="139.7"/>
</segment>
</net>
<net name="N$11" class="0">
<segment>
<pinref part="U$1" gate="G$1" pin="A3/D3_(PB3)"/>
<wire x1="27.686" y1="124.714" x2="63.5" y2="129.794" width="0.1524" layer="91"/>
<wire x1="63.5" y1="129.794" x2="63.5" y2="121.92" width="0.1524" layer="91"/>
<pinref part="R6" gate="G$1" pin="1"/>
<wire x1="63.5" y1="121.92" x2="68.58" y2="121.92" width="0.1524" layer="91"/>
<junction x="27.686" y="124.714"/>
<wire x1="27.94" y1="124.46" x2="27.94" y2="124.714" width="0.1524" layer="91"/>
<wire x1="27.94" y1="124.714" x2="27.686" y2="124.714" width="0.1524" layer="91"/>
</segment>
</net>
<net name="N$5" class="0">
<segment>
<pinref part="U$4" gate="G$1" pin="1"/>
<wire x1="68.58" y1="132.08" x2="68.58" y2="134.62" width="0.1524" layer="91"/>
<pinref part="R6" gate="G$1" pin="2"/>
<wire x1="68.58" y1="134.62" x2="63.5" y2="134.62" width="0.1524" layer="91"/>
<wire x1="63.5" y1="134.62" x2="63.5" y2="132.08" width="0.1524" layer="91"/>
<junction x="68.58" y="134.62"/>
<pinref part="U$1" gate="G$1" pin="A2/D4_(PB4)"/>
<wire x1="63.5" y1="132.08" x2="27.686" y2="127" width="0.1524" layer="91"/>
<wire x1="27.686" y1="127" x2="27.686" y2="127.254" width="0.1524" layer="91"/>
</segment>
</net>
<net name="N$12" class="0">
<segment>
<pinref part="U$1" gate="G$1" pin="D0_MOSI_(PB0)"/>
<pinref part="U$6" gate="G$1" pin="3"/>
<wire x1="53.34" y1="116.84" x2="48.26" y2="116.84" width="0.1524" layer="91"/>
<wire x1="48.26" y1="116.84" x2="27.94" y2="116.84" width="0.1524" layer="91"/>
<wire x1="27.94" y1="116.84" x2="27.686" y2="116.84" width="0.1524" layer="91"/>
<wire x1="27.686" y1="116.84" x2="27.686" y2="117.094" width="0.1524" layer="91"/>
<pinref part="U$3" gate="G$1" pin="B"/>
<wire x1="48.26" y1="109.22" x2="86.36" y2="109.22" width="0.1524" layer="91"/>
<wire x1="48.26" y1="116.84" x2="48.26" y2="109.22" width="0.1524" layer="91"/>
<junction x="48.26" y="116.84"/>
<junction x="27.94" y="116.84"/>
</segment>
</net>
<net name="N$13" class="0">
<segment>
<pinref part="U$6" gate="G$1" pin="1"/>
<pinref part="U$1" gate="G$1" pin="A1/D2_SCK_(PB2)"/>
<wire x1="53.34" y1="121.92" x2="33.02" y2="121.92" width="0.1524" layer="91"/>
<wire x1="33.02" y1="121.92" x2="27.94" y2="121.92" width="0.1524" layer="91"/>
<wire x1="27.94" y1="121.92" x2="27.686" y2="121.92" width="0.1524" layer="91"/>
<wire x1="27.686" y1="121.92" x2="27.686" y2="122.174" width="0.1524" layer="91"/>
<junction x="27.94" y="121.92"/>
<junction x="33.02" y="121.92"/>
</segment>
</net>
<net name="N$14" class="0">
<segment>
<pinref part="U$6" gate="G$1" pin="2"/>
<pinref part="U$1" gate="G$1" pin="D1_MISO_(PB1)"/>
<wire x1="53.34" y1="119.38" x2="27.94" y2="119.38" width="0.1524" layer="91"/>
<wire x1="27.94" y1="119.38" x2="27.686" y2="119.38" width="0.1524" layer="91"/>
<wire x1="27.686" y1="119.38" x2="27.686" y2="119.634" width="0.1524" layer="91"/>
<junction x="27.94" y="119.38"/>
</segment>
</net>
<net name="N$16" class="0">
<segment>
<pinref part="LED7" gate="G$1" pin="A"/>
<pinref part="R9" gate="G$1" pin="1"/>
<wire x1="142.24" y1="137.16" x2="142.24" y2="139.7" width="0.1524" layer="91"/>
</segment>
</net>
<net name="N$17" class="0">
<segment>
<pinref part="LED6" gate="G$1" pin="A"/>
<pinref part="R8" gate="G$1" pin="1"/>
<wire x1="134.62" y1="137.16" x2="134.62" y2="139.7" width="0.1524" layer="91"/>
</segment>
</net>
<net name="N$18" class="0">
<segment>
<pinref part="LED5" gate="G$1" pin="A"/>
<pinref part="R7" gate="G$1" pin="1"/>
<wire x1="127" y1="137.16" x2="127" y2="139.7" width="0.1524" layer="91"/>
</segment>
</net>
<net name="N$21" class="0">
<segment>
<pinref part="LED10" gate="G$1" pin="A"/>
<pinref part="R12" gate="G$1" pin="1"/>
<wire x1="167.64" y1="137.16" x2="167.64" y2="139.7" width="0.1524" layer="91"/>
</segment>
</net>
<net name="N$22" class="0">
<segment>
<pinref part="LED9" gate="G$1" pin="A"/>
<pinref part="R11" gate="G$1" pin="1"/>
<wire x1="160.02" y1="137.16" x2="160.02" y2="139.7" width="0.1524" layer="91"/>
</segment>
</net>
<net name="N$23" class="0">
<segment>
<pinref part="LED8" gate="G$1" pin="A"/>
<pinref part="R10" gate="G$1" pin="1"/>
<wire x1="152.4" y1="137.16" x2="152.4" y2="139.7" width="0.1524" layer="91"/>
</segment>
</net>
<net name="N$26" class="0">
<segment>
<pinref part="LED13" gate="G$1" pin="A"/>
<pinref part="R15" gate="G$1" pin="1"/>
<wire x1="193.04" y1="137.16" x2="193.04" y2="139.7" width="0.1524" layer="91"/>
</segment>
</net>
<net name="N$27" class="0">
<segment>
<pinref part="LED12" gate="G$1" pin="A"/>
<pinref part="R14" gate="G$1" pin="1"/>
<wire x1="185.42" y1="137.16" x2="185.42" y2="139.7" width="0.1524" layer="91"/>
</segment>
</net>
<net name="N$28" class="0">
<segment>
<pinref part="LED11" gate="G$1" pin="A"/>
<pinref part="R13" gate="G$1" pin="1"/>
<wire x1="177.8" y1="137.16" x2="177.8" y2="139.7" width="0.1524" layer="91"/>
</segment>
</net>
<net name="N$4" class="0">
<segment>
<pinref part="LED14" gate="G$1" pin="A"/>
<pinref part="R16" gate="G$1" pin="1"/>
<wire x1="200.66" y1="137.16" x2="200.66" y2="139.7" width="0.1524" layer="91"/>
</segment>
</net>
<net name="N$19" class="0">
<segment>
<pinref part="LED15" gate="G$1" pin="A"/>
<pinref part="R17" gate="G$1" pin="1"/>
<wire x1="208.28" y1="137.16" x2="208.28" y2="139.7" width="0.1524" layer="91"/>
</segment>
</net>
<net name="N$24" class="0">
<segment>
<pinref part="LED16" gate="G$1" pin="A"/>
<pinref part="R18" gate="G$1" pin="1"/>
<wire x1="215.9" y1="137.16" x2="215.9" y2="139.7" width="0.1524" layer="91"/>
</segment>
</net>
<net name="N$29" class="0">
<segment>
<pinref part="LED17" gate="G$1" pin="A"/>
<pinref part="R19" gate="G$1" pin="1"/>
<wire x1="223.52" y1="137.16" x2="223.52" y2="139.7" width="0.1524" layer="91"/>
</segment>
</net>
<net name="N$31" class="0">
<segment>
<pinref part="LED18" gate="G$1" pin="A"/>
<pinref part="R20" gate="G$1" pin="1"/>
<wire x1="231.14" y1="137.16" x2="231.14" y2="139.7" width="0.1524" layer="91"/>
</segment>
</net>
</nets>
</sheet>
</sheets>
</schematic>
</drawing>
<compatibility>
<note version="8.3" severity="warning">
Since Version 8.3, EAGLE supports URNs for individual library
assets (packages, symbols, and devices). The URNs of those assets
will not be understood (or retained) with this version.
</note>
</compatibility>
</eagle>
